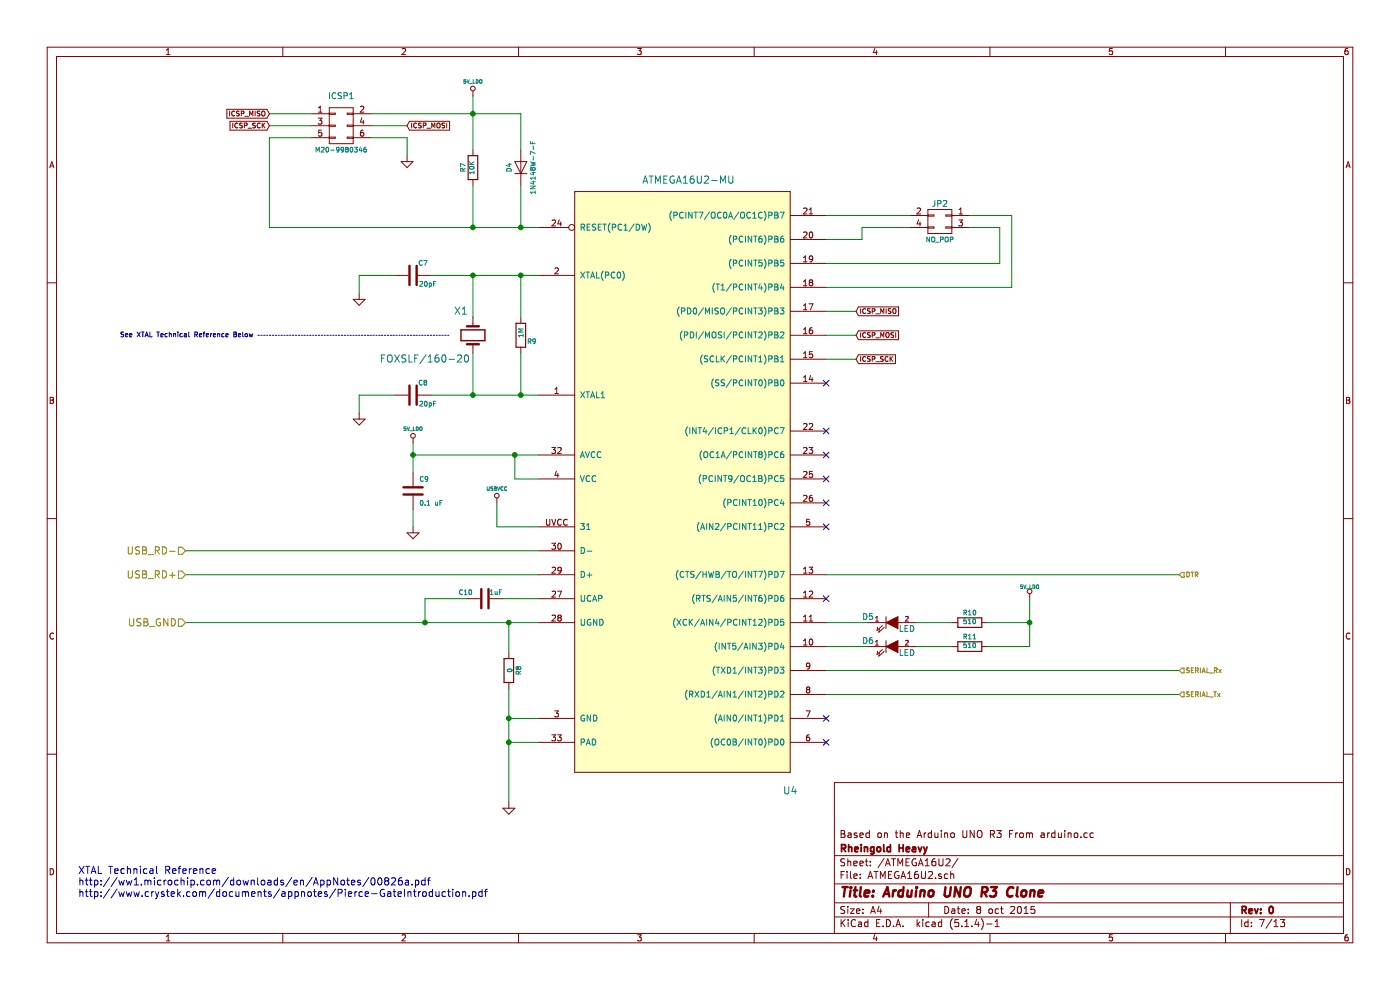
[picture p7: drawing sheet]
EESchema Schematic File Version 4
LIBS:Arduino_Uno_R3_From_Scratch-cache
EELAYER 30 0
EELAYER END
$Descr A4 11693 8268
encoding utf-8
Sheet 6 13
Title "Arduino UNO R3 Clone"
Date "8 oct 2015"
Rev "0"
Comp "Rheingold Heavy"
Comment1 "Based on the Arduino UNO R3 From arduino.cc"
Comment2 ""
Comment3 ""
Comment4 ""
$EndDescr
$Comp
L MFN_Atmel:ATMEGA16U2-MU U4
U 1 1
P 5700 4000
F 0 "U4" H 6600 1400 60  0000 C CNN
F 1 "ATMEGA16U2-MU" H 5750 6500 60  0000 C CNN
F 2 "" H 5700 5500 60  0000 C CNN
F 3 "http://www.atmel.com/Images/doc7799.pdf" H 5700 5500 60  0001 C CNN
F 4 "ATMEGA16U2 Microcontroller" H 5700 4000 60  0001 C CNN "Characteristics"
F 5 "ATMEGA16U2 Microcontroller" H 5700 4000 60  0001 C CNN "Description"
F 6 "Atmel" H 5700 4000 60  0001 C CNN "MFN"
F 7 "ATMEGA16U2-MU" H 5700 4000 60  0001 C CNN "MFP"
F 8 "QFN32" H 5700 4000 60  0001 C CNN "Package ID"
F 9 "ANY" H 5700 4000 60  0001 C CNN "Source"
F 10 "Y" H 5700 4000 60  0001 C CNN "Critical"
F 11 "16U2_Sub" H 5700 4000 60  0001 C CNN "Subsystem"
F 12 "~" H 5700 4000 60  0001 C CNN "Notes"
	1    5700 4000
	1    0    0    -1  
$EndComp
$Comp
L Device:Crystal X1
U 1 1
P 3950 2800
F 0 "X1" V 4150 2900 60  0000 C CNN
F 1 "FOXSLF/160-20" V 3750 3200 60  0000 C CNN
F 2 "~" H 3950 2800 60  0000 C CNN
F 3 "http://www.foxonline.com/pdfs/hc49slf.pdf" H 3950 2800 60  0001 C CNN
F 4 "16MHz PARALLEL FUNDAMENTAL 30PPM 20PF LOAD" H 3950 2800 60  0001 C CNN "Characteristics"
F 5 "ATMEGA16U2 16MHz Crystal Oscillator" H 3950 2800 60  0001 C CNN "Description"
F 6 "Fox Electronics" H 3950 2800 60  0001 C CNN "MFN"
F 7 "FOXSLF/160-20" H 3950 2800 60  0001 C CNN "MFP"
F 8 "PTH" H 3950 2800 60  0001 C CNN "Package ID"
F 9 "ANY" H 3950 2800 60  0001 C CNN "Source"
F 10 "N" H 3950 2800 60  0001 C CNN "Critical"
F 11 "16U2_Sub" H 3950 2800 60  0001 C CNN "Subsystem"
F 12 "Must Match Tolerance in PPM and Load Cap Value" H 3950 2800 60  0001 C CNN "Notes"
	1    3950 2800
	0    -1   -1   0   
$EndComp
$Comp
L Device:R R9
U 1 1
P 4350 2800
F 0 "R9" H 4400 2750 40  0000 L CNN
F 1 "1M" V 4350 2775 40  0000 L CNN
F 2 "~" V 4280 2800 30  0000 C CNN
F 3 "http://www.vishay.com/docs/20035/dcrcwe3.pdf" H 4350 2800 30  0001 C CNN
F 4 "RES SMD 1M OHM 1% 1/8W 0805" H 4350 2800 60  0001 C CNN "Characteristics"
F 5 "ATMEGA16U2 Xtal 1M Feedback Resistor" H 4350 2800 60  0001 C CNN "Description"
F 6 "Vishay" H 4350 2800 60  0001 C CNN "MFN"
F 7 "CRCW08051M00FKEA" H 4350 2800 60  0001 C CNN "MFP"
F 8 "SMD_0805" H 4350 2800 60  0001 C CNN "Package ID"
F 9 "ANY" H 4350 2800 60  0001 C CNN "Source"
F 10 "N" H 4350 2800 60  0001 C CNN "Critical"
F 11 "16U2_Sub" H 4350 2800 60  0001 C CNN "Subsystem"
F 12 "~" H 4350 2800 60  0001 C CNN "Notes"
	1    4350 2800
	1    0    0    -1  
$EndComp
$Comp
L Device:C C7
U 1 1
P 3450 2300
F 0 "C7" V 3550 2175 40  0000 L CNN
F 1 "20pF" V 3375 2100 40  0000 L CNN
F 2 "~" H 3488 2150 30  0000 C CNN
F 3 "http://www.kemet.com/docfinder?Partnumber=C0805C200G5GACTU" H 3450 2300 60  0001 C CNN
F 4 "CAP CER 20PF 50V 2% NP0 0805" H 3450 2300 60  0001 C CNN "Characteristics"
F 5 "20pF ATMEGA16U2 XTAL Load Cap" H 3450 2300 60  0001 C CNN "Description"
F 6 "Kemet" H 3450 2300 60  0001 C CNN "MFN"
F 7 "C0805C200G5GACTU" H 3450 2300 60  0001 C CNN "MFP"
F 8 "SMD_0805" H 3450 2300 60  0001 C CNN "Package ID"
F 9 "Any" H 3450 2300 60  0001 C CNN "Source"
F 10 "Y" H 3450 2300 60  0001 C CNN "Critical"
F 11 "16U2_Sub" H 3450 2300 60  0001 C CNN "Subsystem"
F 12 "Must match tolerance" H 3450 2300 60  0001 C CNN "Notes"
	1    3450 2300
	0    -1   -1   0   
$EndComp
$Comp
L power:GND #PWR026
U 1 1
P 3000 2450
F 0 "#PWR026" H 3000 2450 30  0001 C CNN
F 1 "GND" H 3000 2380 30  0001 C CNN
F 2 "~" H 3000 2450 60  0000 C CNN
F 3 "~" H 3000 2450 60  0000 C CNN
F 4 "ANY" H 3000 2450 60  0001 C CNN "Source"
F 5 "N" H 3000 2450 60  0001 C CNN "Critical"
F 6 "~" H 3000 2450 60  0001 C CNN "Notes"
	1    3000 2450
	1    0    0    -1  
$EndComp
$Comp
L power:GND #PWR027
U 1 1
P 3000 3450
F 0 "#PWR027" H 3000 3450 30  0001 C CNN
F 1 "GND" H 3000 3380 30  0001 C CNN
F 2 "~" H 3000 3450 60  0000 C CNN
F 3 "~" H 3000 3450 60  0000 C CNN
F 4 "ANY" H 3000 3450 60  0001 C CNN "Source"
F 5 "N" H 3000 3450 60  0001 C CNN "Critical"
F 6 "~" H 3000 3450 60  0001 C CNN "Notes"
	1    3000 3450
	1    0    0    -1  
$EndComp
$Comp
L power:GND #PWR028
U 1 1
P 3450 4400
F 0 "#PWR028" H 3450 4400 30  0001 C CNN
F 1 "GND" H 3450 4330 30  0001 C CNN
F 2 "~" H 3450 4400 60  0000 C CNN
F 3 "~" H 3450 4400 60  0000 C CNN
F 4 "ANY" H 3450 4400 60  0001 C CNN "Source"
F 5 "N" H 3450 4400 60  0001 C CNN "Critical"
F 6 "~" H 3450 4400 60  0001 C CNN "Notes"
	1    3450 4400
	1    0    0    -1  
$EndComp
Text HLabel 1550 4600 0    60   Input ~ 0
USB_RD-
Text HLabel 1550 4800 0    60   Input ~ 0
USB_RD+
Wire Wire Line
	3600 2300 4500 2300
Wire Wire Line
	3950 2300 3950 2650
Wire Wire Line
	4350 2300 4350 2650
Connection ~ 4350 2300
Wire Wire Line
	3600 3300 4500 3300
Wire Wire Line
	4350 2950 4350 3300
Wire Wire Line
	3950 2950 3950 3300
Connection ~ 4350 3300
Connection ~ 3950 3300
Connection ~ 3950 2300
Wire Wire Line
	3000 2300 3300 2300
Wire Wire Line
	3000 2300 3000 2450
Wire Wire Line
	3000 3300 3300 3300
Wire Wire Line
	3000 3300 3000 3450
Wire Wire Line
	3450 3800 4500 3800
Wire Wire Line
	3450 4250 3450 4400
Wire Wire Line
	3450 3700 3450 3950
Wire Wire Line
	1550 4600 4500 4600
Wire Wire Line
	4500 4800 1550 4800
Wire Wire Line
	4250 5750 4250 6700
$Comp
L power:GND #PWR029
U 1 1
P 4250 6700
F 0 "#PWR029" H 4250 6700 30  0001 C CNN
F 1 "GND" H 4250 6630 30  0001 C CNN
F 2 "~" H 4250 6700 60  0000 C CNN
F 3 "~" H 4250 6700 60  0000 C CNN
F 4 "ANY" H 4250 6700 60  0001 C CNN "Source"
F 5 "N" H 4250 6700 60  0001 C CNN "Critical"
F 6 "~" H 4250 6700 60  0001 C CNN "Notes"
	1    4250 6700
	1    0    0    -1  
$EndComp
Wire Wire Line
	4500 6200 4250 6200
Connection ~ 4250 6200
Wire Wire Line
	1550 5200 4500 5200
Text HLabel 1550 5200 0    60   Input ~ 0
USB_GND
Connection ~ 3450 3800
Wire Wire Line
	4200 5000 4500 5000
Wire Wire Line
	3550 5000 3900 5000
Connection ~ 3550 5200
Wire Wire Line
	3550 5000 3550 5200
Wire Wire Line
	4500 4400 4150 4400
Wire Wire Line
	4150 4400 4150 4200
Wire Wire Line
	4500 4000 4300 4000
Wire Wire Line
	4300 4000 4300 3800
Connection ~ 4300 3800
Wire Wire Line
	4500 6000 4250 6000
Connection ~ 4250 6000
Wire Wire Line
	4250 5200 4250 5450
Connection ~ 4250 5200
$Comp
L Arduino_Uno_R3_From_Scratch-rescue:CONN_02X03 ICSP1
U 1 1
P 2850 1050
F 0 "ICSP1" H 2850 1300 50  0000 C CNN
F 1 "M20-9980346" H 2850 850 40  0000 C CNN
F 2 "~" H 2850 1050 60  0000 C CNN
F 3 "http://cdn.harwin.com/pdfs/M20-998.pdf" H 2850 1050 60  0001 C CNN
F 4 "6 CONTACT(S), MALE, STRAIGHT TWO PART BOARD CONNECTOR" H 2850 1050 60  0001 C CNN "Characteristics"
F 5 "ATMEGA16U2 ICSP Header" H 2850 1050 60  0001 C CNN "Description"
F 6 "Harwin" H 2850 1050 60  0001 C CNN "MFN"
F 7 "M20-9980346" H 2850 1050 60  0001 C CNN "MFP"
F 8 "PTH" H 2850 1050 60  0001 C CNN "Package ID"
F 9 "ANY" H 2850 1050 60  0001 C CNN "Source"
F 10 "N" H 2850 1050 60  0001 C CNN "Critical"
F 11 "16U2_Sub" H 2850 1050 60  0001 C CNN "Subsystem"
F 12 "~" H 2850 1050 60  0001 C CNN "Notes"
	1    2850 1050
	1    0    0    -1  
$EndComp
$Comp
L Device:D D4
U 1 1
P 4350 1400
F 0 "D4" H 4350 1500 40  0000 C CNN
F 1 "1N4148W-7-F" H 4350 1300 40  0000 C CNN
F 2 "~" H 4350 1400 60  0000 C CNN
F 3 "http://www.diodes.com/_files/datasheets/ds30086.pdf" H 4350 1400 60  0001 C CNN
F 4 "DIODE GEN PURP 100V 300MA SOD123" H 4350 1400 60  0001 C CNN "Characteristics"
F 5 "ATMEGA16U2 ICSP Reset Voltage Spike Protection" H 4350 1400 60  0001 C CNN "Description"
F 6 "Diodes Inc" H 4350 1400 60  0001 C CNN "MFN"
F 7 "1N4148W-7-F" H 4350 1400 60  0001 C CNN "MFP"
F 8 "SOD123" H 4350 1400 60  0001 C CNN "Package ID"
F 9 "ANY" H 4350 1400 60  0001 C CNN "Source"
F 10 "N" H 4350 1400 60  0001 C CNN "Critical"
F 11 "16U2_Sub" H 4350 1400 60  0001 C CNN "Subsystem"
F 12 "~" H 4350 1400 60  0001 C CNN "Notes"
	1    4350 1400
	0    -1   -1   0   
$EndComp
Wire Wire Line
	3950 800  3950 1250
Wire Wire Line
	4350 1900 4350 1550
Wire Wire Line
	2250 1900 4500 1900
Wire Wire Line
	3950 1550 3950 1900
Connection ~ 4350 1900
Connection ~ 3950 950 
Text GLabel 7150 2800 2    40   Input ~ 0
ICSP_MOSI
Text GLabel 7150 3000 2    40   Input ~ 0
ICSP_SCK
Text GLabel 7150 2600 2    40   Input ~ 0
ICSP_MISO
Wire Wire Line
	7150 2600 6900 2600
Wire Wire Line
	6900 2800 7150 2800
Wire Wire Line
	7150 3000 6900 3000
Text GLabel 3400 1050 2    40   Input ~ 0
ICSP_MOSI
Text GLabel 2250 1050 0    40   Input ~ 0
ICSP_SCK
Text GLabel 2250 950  0    40   Input ~ 0
ICSP_MISO
Wire Wire Line
	3100 950  4350 950 
Wire Wire Line
	3100 1050 3400 1050
$Comp
L power:GND #PWR030
U 1 1
P 3400 1300
F 0 "#PWR030" H 3400 1300 30  0001 C CNN
F 1 "GND" H 3400 1230 30  0001 C CNN
F 2 "~" H 3400 1300 60  0000 C CNN
F 3 "~" H 3400 1300 60  0000 C CNN
F 4 "ANY" H 3400 1300 60  0001 C CNN "Source"
F 5 "N" H 3400 1300 60  0001 C CNN "Critical"
F 6 "~" H 3400 1300 60  0001 C CNN "Notes"
	1    3400 1300
	1    0    0    -1  
$EndComp
Wire Wire Line
	3400 1150 3400 1300
Wire Wire Line
	3100 1150 3400 1150
Wire Wire Line
	2250 1150 2600 1150
Wire Wire Line
	2250 1150 2250 1900
Connection ~ 3950 1900
Wire Wire Line
	2250 1050 2600 1050
Wire Wire Line
	2250 950  2600 950 
NoConn ~ 6900 3200
NoConn ~ 6900 3600
NoConn ~ 6900 3800
NoConn ~ 6900 4000
NoConn ~ 6900 4200
NoConn ~ 6900 4400
$Comp
L Arduino_Uno_R3_From_Scratch-rescue:CONN_02X02 JP2
U 1 1
P 7850 1850
F 0 "JP2" H 7850 2000 50  0000 C CNN
F 1 "NO_POP" H 7850 1700 40  0000 C CNN
F 2 "~" H 7850 1850 60  0000 C CNN
F 3 "~" H 7850 1850 60  0000 C CNN
F 4 "FOOTPRINT ONLY" H 7850 1850 60  0001 C CNN "Characteristics"
F 5 "FOOTPRINT ONLY" H 7850 1850 60  0001 C CNN "Description"
F 6 "FOOTPRINT ONLY" H 7850 1850 60  0001 C CNN "MFN"
F 7 "FOOTPRINT ONLY" H 7850 1850 60  0001 C CNN "MFP"
F 8 "PTH" H 7850 1850 60  0001 C CNN "Package ID"
F 9 "FOOTPRINT ONLY" H 7850 1850 60  0001 C CNN "Source"
F 10 "FOOTPRINT ONLY" H 7850 1850 60  0001 C CNN "Critical"
F 11 "16U2_Sub" H 7850 1850 60  0001 C CNN "Subsystem"
F 12 "~" H 7850 1850 60  0001 C CNN "Notes"
	1    7850 1850
	-1   0    0    -1  
$EndComp
Wire Wire Line
	6900 1800 7600 1800
Wire Wire Line
	6900 2000 7200 2000
Wire Wire Line
	7200 2000 7200 1900
Wire Wire Line
	7200 1900 7600 1900
Wire Wire Line
	6900 2200 8350 2200
Wire Wire Line
	8350 2200 8350 1900
Wire Wire Line
	8350 1900 8100 1900
Wire Wire Line
	8100 1800 8450 1800
Wire Wire Line
	8450 1800 8450 2400
Wire Wire Line
	8450 2400 6900 2400
Text HLabel 9850 4800 2    40   Input ~ 0
DTR
NoConn ~ 6900 5000
Wire Wire Line
	7650 5200 7950 5200
Wire Wire Line
	7650 5400 7950 5400
$Comp
L Arduino_Uno_R3_From_Scratch:5V_LDO #PWR031
U 1 1
P 8600 5000
F 0 "#PWR031" H 8600 5090 20  0001 C CNN
F 1 "5V_LDO" H 8600 5100 30  0000 C CNN
F 2 "~" H 8600 5000 60  0000 C CNN
F 3 "~" H 8600 5000 60  0000 C CNN
	1    8600 5000
	1    0    0    -1  
$EndComp
Wire Wire Line
	8250 5200 8600 5200
Wire Wire Line
	8600 5400 8600 5000
Wire Wire Line
	8250 5400 8600 5400
Connection ~ 8600 5200
Wire Wire Line
	7250 5400 6900 5400
Wire Wire Line
	6900 5200 7250 5200
Text HLabel 9850 5600 2    40   Input ~ 0
SERIAL_Rx
Wire Wire Line
	9850 5600 6900 5600
Text HLabel 9850 5800 2    40   Input ~ 0
SERIAL_Tx
Wire Wire Line
	9850 5800 6900 5800
NoConn ~ 6900 6000
NoConn ~ 6900 6200
$Comp
L Device:C C8
U 1 1
P 3450 3300
F 0 "C8" V 3550 3175 40  0000 L CNN
F 1 "20pF" V 3375 3100 40  0000 L CNN
F 2 "~" H 3488 3150 30  0000 C CNN
F 3 "http://www.kemet.com/docfinder?Partnumber=C0805C200G5GACTU" H 3450 3300 60  0001 C CNN
F 4 "CAP CER 20PF 50V 2% NP0 0805" H 3450 3300 60  0001 C CNN "Characteristics"
F 5 "20pF ATMEGA16U2 XTAL Load Cap" H 3450 3300 60  0001 C CNN "Description"
F 6 "Kemet" H 3450 3300 60  0001 C CNN "MFN"
F 7 "C0805C200G5GACTU" H 3450 3300 60  0001 C CNN "MFP"
F 8 "SMD_0805" H 3450 3300 60  0001 C CNN "Package ID"
F 9 "Any" H 3450 3300 60  0001 C CNN "Source"
F 10 "Y" H 3450 3300 60  0001 C CNN "Critical"
F 11 "16U2_Sub" H 3450 3300 60  0001 C CNN "Subsystem"
F 12 "Must match tolerance" H 3450 3300 60  0001 C CNN "Notes"
	1    3450 3300
	0    -1   -1   0   
$EndComp
Text Notes 650  7500 0    60   ~ 0
XTAL Technical Reference\nhttp://ww1.microchip.com/downloads/en/AppNotes/00826a.pdf\nhttp://www.crystek.com/documents/appnotes/Pierce-GateIntroduction.pdf
$Comp
L Device:C C9
U 1 1
P 3450 4100
F 0 "C9" H 3500 4200 40  0000 L CNN
F 1 "0.1 uF" H 3500 4000 40  0000 L CNN
F 2 "~" H 3488 3950 30  0000 C CNN
F 3 "http://images.ihscontent.net/vipimages/VipMasterIC/IC/KEME/KEMES10043/KEMES10043-1.pdf" H 3450 4100 60  0001 C CNN
F 4 "CAPACITOR, CERAMIC, MULTILAYER, 100 V, X7R, 0.1 uF, SURFACE MOUNT, 0805, CHIP, ROHS COMPLIANT" H 3450 4100 60  0001 C CNN "Characteristics"
F 5 "ATMEGA16U2 VCC Bypass Cap" H 3450 4100 60  0001 C CNN "Description"
F 6 "Kemet" H 3450 4100 60  0001 C CNN "MFN"
F 7 "C0805C104K1RACAUTO" H 3450 4100 60  0001 C CNN "MFP"
F 8 "SMD_0805" H 3450 4100 60  0001 C CNN "Package ID"
F 9 "ANY" H 3450 4100 60  0001 C CNN "Source"
F 10 "N" H 3450 4100 60  0001 C CNN "Critical"
F 11 "16U2_Sub" H 3450 4100 60  0001 C CNN "Subsystem"
F 12 "~" H 3450 4100 60  0001 C CNN "Notes"
	1    3450 4100
	1    0    0    -1  
$EndComp
$Comp
L Device:C C10
U 1 1
P 4050 5000
F 0 "C10" V 4100 5100 40  0000 L CNN
F 1 "1uF" V 4100 4850 40  0000 L CNN
F 2 "~" H 4088 4850 30  0000 C CNN
F 3 "http://www.kemet.com/docfinder?Partnumber=C0805C105K8RACAUTO" H 4050 5000 60  0001 C CNN
F 4 "CAPACITOR, CERAMIC, MULTILAYER, 10 V, X7R, 1 uF, SURFACE MOUNT, 0805" H 4050 5000 60  0001 C CNN "Characteristics"
F 5 "ATMEGA16U2 1uF UCAP " H 4050 5000 60  0001 C CNN "Description"
F 6 "Kemet" H 4050 5000 60  0001 C CNN "MFN"
F 7 "C0805C105K8RACAUTO " H 4050 5000 60  0001 C CNN "MFP"
F 8 "SMD_0805" H 4050 5000 60  0001 C CNN "Package ID"
F 9 "ANY" H 4050 5000 60  0001 C CNN "Source"
F 10 "N" H 4050 5000 60  0001 C CNN "Critical"
F 11 "16U2_Sub" H 4050 5000 60  0001 C CNN "Subsystem"
F 12 "~" H 4050 5000 60  0001 C CNN "Notes"
	1    4050 5000
	0    -1   -1   0   
$EndComp
$Comp
L Device:R R8
U 1 1
P 4250 5600
F 0 "R8" V 4330 5600 40  0000 C CNN
F 1 "0" V 4257 5601 40  0000 C CNN
F 2 "~" V 4180 5600 30  0000 C CNN
F 3 "http://industrial.panasonic.com/www-cgi/jvcr13pz.cgi?E+PZ+3+AOA0001+ERJ6GEY0R00V+7+WW" H 4250 5600 30  0001 C CNN
F 4 "RES SMD 0.0 OHM JUMPER 1/8W 0805" H 4250 5600 60  0001 C CNN "Characteristics"
F 5 "ATMEGA16U2 UGND to GND Link" H 4250 5600 60  0001 C CNN "Description"
F 6 "Panasonic" H 4250 5600 60  0001 C CNN "MFN"
F 7 "ERJ-6GEY0R00V" H 4250 5600 60  0001 C CNN "MFP"
F 8 "SMD_0805" H 4250 5600 60  0001 C CNN "Package ID"
F 9 "ANY" H 4250 5600 60  0001 C CNN "Source"
F 10 "N" H 4250 5600 60  0001 C CNN "Critical"
F 11 "16U2_Sub" H 4250 5600 60  0001 C CNN "Subsystem"
F 12 "~" H 4250 5600 60  0001 C CNN "Notes"
	1    4250 5600
	1    0    0    -1  
$EndComp
Wire Wire Line
	4350 950  4350 1250
$Comp
L Device:R R7
U 1 1
P 3950 1400
F 0 "R7" V 4030 1400 40  0000 C CNN
F 1 "10K" V 3957 1401 40  0000 C CNN
F 2 "~" V 3880 1400 30  0000 C CNN
F 3 "http://images.ihscontent.net/vipimages/VipMasterIC/IC/VISH/VISHS75859/VISHS75859-1.pdf" H 3950 1400 30  0001 C CNN
F 4 "RESISTOR, METAL GLAZE/THICK FILM, 0.125W, 5%, 200ppm, 10000ohm, SURFACE MOUNT, 0805" H 3950 1400 60  0001 C CNN "Characteristics"
F 5 "ATMEGA16U2 10K ICSP Pull Up" H 3950 1400 60  0001 C CNN "Description"
F 6 "Vishay" H 3950 1400 60  0001 C CNN "MFN"
F 7 "CRCW080510K0JNEA" H 3950 1400 60  0001 C CNN "MFP"
F 8 "SMD_0805" H 3950 1400 60  0001 C CNN "Package ID"
F 9 "ANY" H 3950 1400 60  0001 C CNN "Source"
F 10 "N" H 3950 1400 60  0001 C CNN "Critical"
F 11 "16U2_Sub" H 3950 1400 60  0001 C CNN "Subsystem"
F 12 "~" H 3950 1400 60  0001 C CNN "Notes"
	1    3950 1400
	-1   0    0    1   
$EndComp
$Comp
L Device:R R10
U 1 1
P 8100 5200
F 0 "R10" V 8180 5200 40  0000 C CNN
F 1 "510" V 8107 5201 40  0000 C CNN
F 2 "~" V 8030 5200 30  0000 C CNN
F 3 "http://www.yageo.com/pdf/Pu-RC0805_51_PbFree_L_2.pdf" H 8100 5200 30  0001 C CNN
F 4 "RESISTOR, METAL GLAZE/THICK FILM, 0.125W, 1%, 100ppm, 510ohm, SURFACE MOUNT, 0805" H 8100 5200 60  0001 C CNN "Characteristics"
F 5 "Serial Tx LED Resistor" H 8100 5200 60  0001 C CNN "Description"
F 6 "Yageo" H 8100 5200 60  0001 C CNN "MFN"
F 7 "RC0805FR-07510RL" H 8100 5200 60  0001 C CNN "MFP"
F 8 "SMD_0805" H 8100 5200 60  0001 C CNN "Package ID"
F 9 "ANY" H 8100 5200 60  0001 C CNN "Source"
F 10 "N" H 8100 5200 60  0001 C CNN "Critical"
F 11 "16U2_Sub" H 8100 5200 60  0001 C CNN "Subsystem"
F 12 "~" H 8100 5200 60  0001 C CNN "Notes"
	1    8100 5200
	0    -1   -1   0   
$EndComp
$Comp
L Device:R R11
U 1 1
P 8100 5400
F 0 "R11" V 8180 5400 40  0000 C CNN
F 1 "510" V 8107 5401 40  0000 C CNN
F 2 "~" V 8030 5400 30  0000 C CNN
F 3 "http://www.yageo.com/pdf/Pu-RC0805_51_PbFree_L_2.pdf" H 8100 5400 30  0001 C CNN
F 4 "RESISTOR, METAL GLAZE/THICK FILM, 0.125W, 1%, 100ppm, 510ohm, SURFACE MOUNT, 0805" H 8100 5400 60  0001 C CNN "Characteristics"
F 5 "Serial Rx LED Resistor" H 8100 5400 60  0001 C CNN "Description"
F 6 "Yageo" H 8100 5400 60  0001 C CNN "MFN"
F 7 "RC0805FR-07510RL" H 8100 5400 60  0001 C CNN "MFP"
F 8 "SMD_0805" H 8100 5400 60  0001 C CNN "Package ID"
F 9 "ANY" H 8100 5400 60  0001 C CNN "Source"
F 10 "N" H 8100 5400 60  0001 C CNN "Critical"
F 11 "16U2_Sub" H 8100 5400 60  0001 C CNN "Subsystem"
F 12 "~" H 8100 5400 60  0001 C CNN "Notes"
	1    8100 5400
	0    -1   -1   0   
$EndComp
Wire Wire Line
	9850 4800 6900 4800
$Comp
L Arduino_Uno_R3_From_Scratch-rescue:LED D5
U 1 1
P 7450 5200
F 0 "D5" H 7250 5250 50  0000 C CNN
F 1 "LED" H 7575 5150 50  0000 C CNN
F 2 "~" H 7450 5200 60  0000 C CNN
F 3 "http://www.osram-os.com/Graphics/XPic9/00078860_0.pdf" H 7450 5200 60  0001 C CNN
F 4 "LED CHIPLED 570NM GREEN" H 7450 5200 60  0001 C CNN "Characteristics"
F 5 "Serial Tx Green LED" H 7450 5200 60  0001 C CNN "Description"
F 6 "OSRAM Opto" H 7450 5200 60  0001 C CNN "MFN"
F 7 "LG R971-KN-1" H 7450 5200 60  0001 C CNN "MFP"
F 8 "SMD_0805" H 7450 5200 60  0001 C CNN "Package ID"
F 9 "ANY" H 7450 5200 60  0001 C CNN "Source"
F 10 "N" H 7450 5200 60  0001 C CNN "Critical"
F 11 "16U2_Sub" H 7450 5200 60  0001 C CNN "Subsystem"
F 12 "~" H 7450 5200 60  0001 C CNN "Notes"
	1    7450 5200
	1    0    0    -1  
$EndComp
$Comp
L Arduino_Uno_R3_From_Scratch-rescue:LED D6
U 1 1
P 7450 5400
F 0 "D6" H 7250 5450 50  0000 C CNN
F 1 "LED" H 7575 5350 50  0000 C CNN
F 2 "~" H 7450 5400 60  0000 C CNN
F 3 "http://www.osram-os.com/Graphics/XPic9/00078860_0.pdf" H 7450 5400 60  0001 C CNN
F 4 "LED CHIPLED 570NM GREEN" H 7450 5400 60  0001 C CNN "Characteristics"
F 5 "Serial Rx Green LED" H 7450 5400 60  0001 C CNN "Description"
F 6 "OSRAM Opto" H 7450 5400 60  0001 C CNN "MFN"
F 7 "LG R971-KN-1" H 7450 5400 60  0001 C CNN "MFP"
F 8 "SMD_0805" H 7450 5400 60  0001 C CNN "Package ID"
F 9 "ANY" H 7450 5400 60  0001 C CNN "Source"
F 10 "N" H 7450 5400 60  0001 C CNN "Critical"
F 11 "16U2_Sub" H 7450 5400 60  0001 C CNN "Subsystem"
F 12 "~" H 7450 5400 60  0001 C CNN "Notes"
	1    7450 5400
	1    0    0    -1  
$EndComp
$Comp
L Arduino_Uno_R3_From_Scratch:USBVCC #PWR032
U 1 1
P 4150 4200
F 0 "#PWR032" H 4150 4290 20  0001 C CNN
F 1 "USBVCC" H 4150 4320 30  0000 C CNN
F 2 "~" H 4150 4200 60  0000 C CNN
F 3 "~" H 4150 4200 60  0000 C CNN
	1    4150 4200
	1    0    0    -1  
$EndComp
$Comp
L Arduino_Uno_R3_From_Scratch:5V_LDO #PWR033
U 1 1
P 3450 3700
F 0 "#PWR033" H 3450 3790 20  0001 C CNN
F 1 "5V_LDO" H 3450 3820 30  0000 C CNN
F 2 "~" H 3450 3700 60  0000 C CNN
F 3 "~" H 3450 3700 60  0000 C CNN
	1    3450 3700
	1    0    0    -1  
$EndComp
$Comp
L Arduino_Uno_R3_From_Scratch:5V_LDO #PWR034
U 1 1
P 3950 800
F 0 "#PWR034" H 3950 890 20  0001 C CNN
F 1 "5V_LDO" H 3950 920 30  0000 C CNN
F 2 "~" H 3950 800 60  0000 C CNN
F 3 "~" H 3950 800 60  0000 C CNN
	1    3950 800 
	1    0    0    -1  
$EndComp
Text Notes 1000 2825 0    40   ~ 0
See XTAL Technical Reference Below
Wire Notes Line
	3750 2800 2150 2800
$EndSCHEMATC
